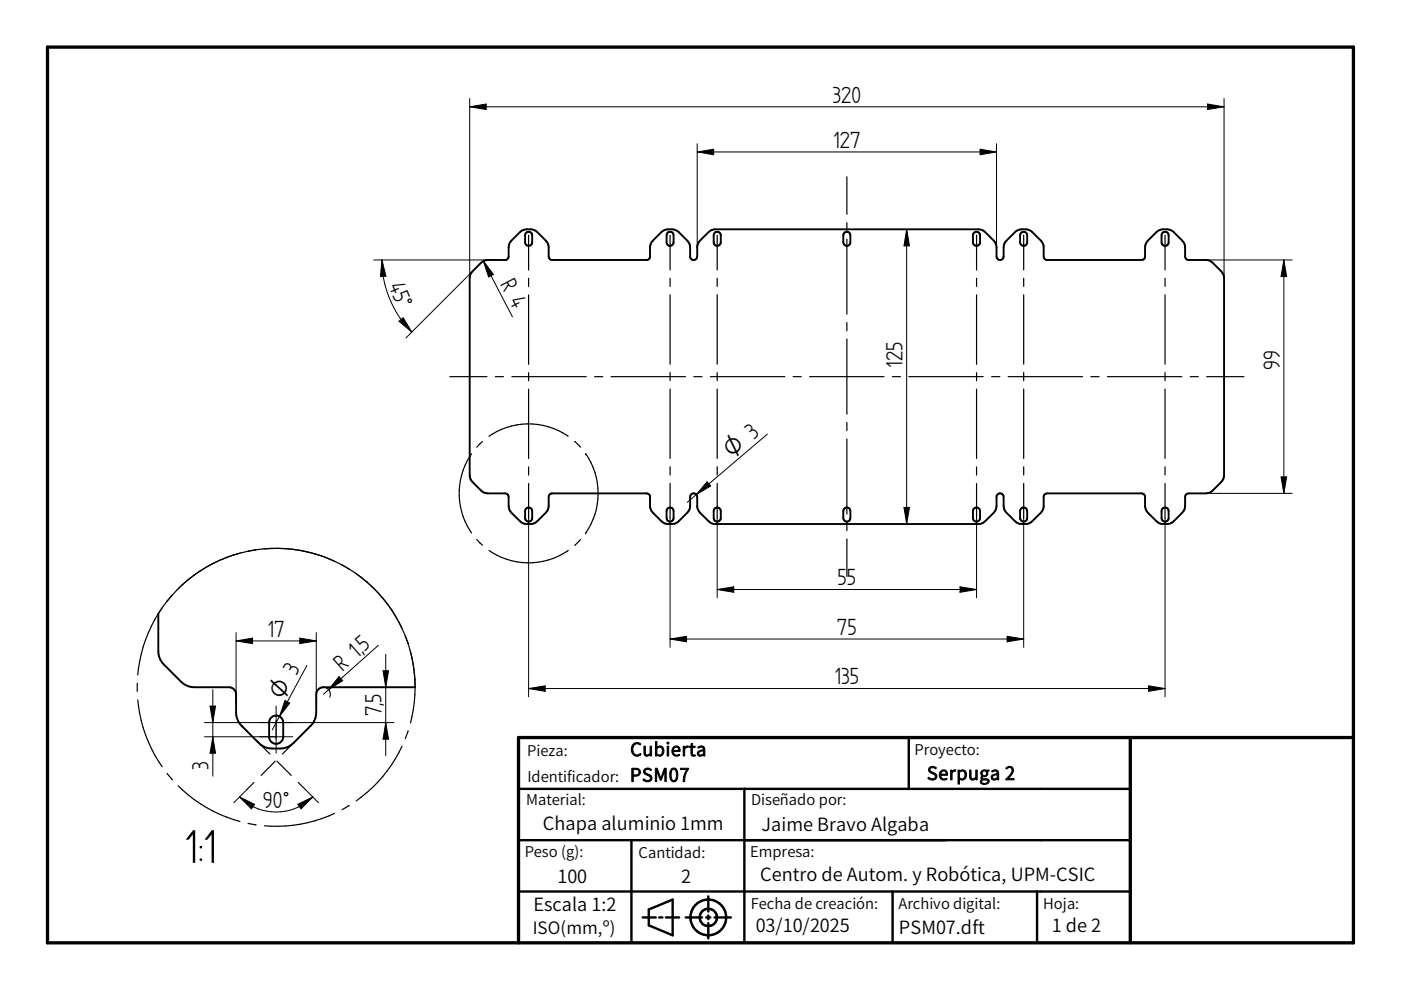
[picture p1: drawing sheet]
<svg xmlns="http://www.w3.org/2000/svg" width="297mm" height="210mm" viewBox="0 0 297 210" stroke-linecap="round" stroke-linejoin="round" font-family="sans-serif">
<path d="M10.1 10h276.9v189.9h-276.9zM239.6 156.4v43.5M287 156.4h-177.1v43.5" fill="none" stroke="#000" stroke-width=".7"/>
<g fill="none" stroke="#000" stroke-width=".51">
<path d="M192.7 156.4v10.9M109.9 167.3h129.7M109.9 178.1h129.7M133.9 178.1v21.8M157.8 167.3v32.6M109.9 189h129.7M136.3 194.5h2.7M137.6 192.8l5-2.1v7.6l-5-2.1zM139.8 194.5h.7M141.2 194.5h2.8M145.4 194.5h3.4M149.7 194.5h.9"/>
<path d="M150.2 190.1v3.2M150.2 194.1v.8M150.2 195.7v3.3M151.5 194.5h3.5M189.2 189v10.9M219.9 189v10.9"/>
<circle cx="150.2" cy="194.5" r="3.8"/>
<circle cx="150.2" cy="194.5" r="1.84"/>
</g>
<g fill="none" stroke="#000" stroke-width=".4">
<path d="M102 55.7l1-.5 4.1-.1 .4-.1 .3-.6 .2-2.7 .4-.7 1.9-1.8a3 3 0 0 1 3.6 0l1.8 1.8 .5 .7 .2 2.9 .2 .4 .5 .1h20.2l.5-.5v-2.1l.2-.8 .4-.7 1.8-1.8a3 3 0 0 1 3.7 0l1.8 1.8 .5 .7 .1 2.7a.75 .75 0 0 0 .8 .7 .75 .75 0 0 0 .7-.7v-2.3l.4-.7 2.3-2.4 1.1-.4h55.9l1.1 .4 2.3 2.4 .3 .7 .1 2.3a.75 .75 0 0 0 .7 .7 .75 .75 0 0 0 .8-.7v-1.9l.1-.8 .5-.7 1.8-1.8a3 3 0 0 1 3.7 0l2.1 2.2 .3 .7v2.5l.3 .4 .4 .1h20.2l.5-.5 .2-2.9 .4-.7 1.9-1.8a3 3 0 0 1 3.7 0l1.8 1.8 .4 .7 .2 2.7 .3 .6 4.9 .3 .6 .4 1.8 1.8 .6 1.1v42.2l-.1 .7-.5 .7-1.8 1.8-.6 .5-.8 .1h-3.7l-.6 .3-.3 3.1-.4 .7-1.8 1.8a3 3 0 0 1-3.7 0l-1.8-1.8-.5-.7-.2-2.9-.2-.3-.5-.2h-20.2l-.5 .5v2.6l-.3 .7-2.1 2.1a3 3 0 0 1-3.7 0l-1.8-1.8-.5-.7-.1-.7v-2a.75 .75 0 0 0-.8-.7 .75 .75 0 0 0-.7 .7l-.2 2.7-.4 .7-1.8 1.8a1.87 1.87 0 0 1-1.4 .6h-55.9a1.87 1.87 0 0 1-1.4-.6l-1.8-1.8-.4-.7-.2-2.7a.75 .75 0 0 0-.7-.7 .75 .75 0 0 0-.8 .7l-.1 2.7-.5 .7-1.8 1.8a3 3 0 0 1-3.7 0l-2-2.1-.4-1.1v-2.2l-.3-.3-.4-.2h-20.2l-.5 .5-.2 2.9-.5 .7-1.8 1.8a3 3 0 0 1-3.6 0l-1.9-1.8-.4-.7-.3-3.1-.6-.3h-3.7l-.7-.1-.7-.5-1.8-1.8-.6-1v-42.3l.3-1.1zM111.5 49.4a.76 .76 0 0 1 .8-.2 .76 .76 0 0 1 .5 .7v1.5a.75 .75 0 0 1-.7 .7 .75 .75 0 0 1-.8-.7v-1.5zM141.5 49.4a.74 .74 0 0 1 .8-.2 .74 .74 0 0 1 .5 .7v1.5a.74 .74 0 0 1-.7 .7 .74 .74 0 0 1-.8-.7v-1.5zM151.5 49.4a.76 .76 0 0 1 .8-.2 .76 .76 0 0 1 .5 .7v1.5a.75 .75 0 0 1-.7 .7 .75 .75 0 0 1-.8-.7v-1.5zM179 49.4a.74 .74 0 0 1 .8-.2 .74 .74 0 0 1 .5 .7v1.5a.75 .75 0 0 1-.8 .7 .75 .75 0 0 1-.7-.7v-1.5zM206.5 49.4a.76 .76 0 0 1 .8-.2 .76 .76 0 0 1 .5 .7v1.5a.75 .75 0 0 1-.8 .7 .75 .75 0 0 1-.7-.7v-1.5zM216.5 49.4a.74 .74 0 0 1 .8-.2 .74 .74 0 0 1 .5 .7v1.5a.75 .75 0 0 1-.8 .7 .75 .75 0 0 1-.7-.7v-1.5zM246.4 49.4a.76 .76 0 0 1 .9-.2 .76 .76 0 0 1 .5 .7v1.5a.75 .75 0 0 1-.8 .7 .75 .75 0 0 1-.7-.7v-1.5zM111.5 107.9a.76 .76 0 0 1 .8-.3 .76 .76 0 0 1 .5 .8v1.5a.75 .75 0 0 1-.7 .7 .75 .75 0 0 1-.8-.7v-1.5zM141.5 107.9a.74 .74 0 0 1 .8-.3 .74 .74 0 0 1 .5 .8v1.5a.74 .74 0 0 1-.7 .7 .74 .74 0 0 1-.8-.7v-1.5zM151.5 107.9a.76 .76 0 0 1 .8-.3 .76 .76 0 0 1 .5 .8v1.5a.75 .75 0 0 1-.7 .7 .75 .75 0 0 1-.8-.7v-1.5zM179 107.9a.74 .74 0 0 1 .8-.3 .74 .74 0 0 1 .5 .8v1.5a.75 .75 0 0 1-.8 .7 .75 .75 0 0 1-.7-.7v-1.5z"/>
<path d="M206.5 107.9a.76 .76 0 0 1 .8-.3 .76 .76 0 0 1 .5 .8v1.5a.75 .75 0 0 1-.8 .7 .75 .75 0 0 1-.7-.7v-1.5zM216.5 107.9a.74 .74 0 0 1 .8-.3 .74 .74 0 0 1 .5 .8v1.5a.75 .75 0 0 1-.8 .7 .75 .75 0 0 1-.7-.7v-1.5zM246.4 107.9a.76 .76 0 0 1 .9-.3 .76 .76 0 0 1 .5 .8v1.5a.75 .75 0 0 1-.8 .7 .75 .75 0 0 1-.7-.7v-1.5zM33.6 130.1v8a3.9 3.9 0 0 0 1.1 2.8l3.7 3.6a3.9 3.9 0 0 0 2.8 1.2h7.4l.6 .2 .5 .4 .3 .6 .1 4.2a3.9 3.9 0 0 0 1.1 2.8l3.7 3.6a3.9 3.9 0 0 0 2.8 1.2 5.5 5.5 0 0 0 4-.8l4.2-4a4 4 0 0 0 1.2-2.8v-4.2l.5-.8 .6-.3 19.8-.1M57.4 152.2a1.5 1.5 0 0 1 1.7-.4 1.5 1.5 0 0 1 .9 1.4v3a1.49 1.49 0 0 1-1.4 1.5 1.49 1.49 0 0 1-1.5-1.5v-3z"/>
</g>
<g fill="none" stroke="#000" stroke-width=".25">
<path d="M179.6 37.5v7.9M112.1 49.9v7.4M112.1 59v1.7M142.1 49.9v7.3M142.1 59v1.7M152.1 49.9v7.3M152.1 59v1.7M179.6 47.2v1.7M179.6 50.7v15.9M207 49.9v7.4M207 59v1.7M217 49.9v7.3"/>
<path d="M217 59v1.7M247 49.9v7.3M247 59v1.7M95.4 79.9h7.8M105 79.9h1.7M108.5 79.9h15.8M112.1 62.5v14.7M112.1 79v1.7M126.1 79.9h1.7M129.6 79.9h15.7M142.1 62.5v14.7M142.1 79v1.7"/>
<path d="M147.1 79.9h1.7M150.6 79.9h15.8M152.1 62.5v14.7M152.1 79v1.7M168.1 79.9h1.8M171.7 79.9h15.7M179.6 68.4v1.7M179.6 71.9v15.9M189.2 79.9h1.7M192.7 79.9h15.8M207 62.5v14.7M207 79v1.7"/>
<path d="M210.2 79.9h1.8M213.7 79.9h15.8M217 62.5v14.7M217 79v1.7M231.3 79.9h1.7M234.8 79.9h15.8M247 62.5v14.7M247 79v1.7M252.3 79.9h1.8M255.8 79.9h7.9M100 96.2a14.7 14.7 0 0 0 0 16.8M102.3 93.6l-1.2 1.2"/>
<path d="M112.1 82.5v14.7M112.1 99v1.7M120.5 92.5a14.7 14.7 0 0 0-16.8 0M121.9 93.6l1.2 1.2M124.2 96.2h.1M124.2 96.2a14.8 14.8 0 0 1 0 16.8M142.1 82.5v14.7M142.1 99v1.7M152.1 82.5v14.7M152.1 99v1.7M179.6 89.6v1.7M179.6 93.1v15.9"/>
<path d="M207 82.5v14.7M207 99v1.7M217 82.5v14.7M217 99v1.7M247 82.5v14.7M247 99v1.7M45.2 119.4l-1.5 .9M48.1 118.2l-3 1.3M50.9 117.3l-4.4 1.5M54.3 116.6l-1.7 .3M57.3 116.3l4.8 .2M57.4 116.3a28.3 28.3 0 0 0-7.9 1.4"/>
<path d="M58.9 116.3a29.9 29.9 0 0 1 9.4 1.6M63.6 116.7a30.1 30.1 0 0 1 7.3 2.3M69.7 118.4l2.8 1.4M72.5 119.8l1.5 .8M72.5 119.8l4 2.6M101.1 114.4l1.2 1.2M112.1 102.5v7.4M120.5 116.7a14.7 14.7 0 0 1-16.8 0M123.1 114.4l-1.2 1.2M124.2 113h.1M142.1 102.5v7.4M152.1 102.5v7.4"/>
<path d="M179.6 110.8v1.7M179.6 114.3v7.9M207 102.5v7.4M217 102.5v7.4M247 102.5v7.4M33.7 130a29.2 29.2 0 0 0-4.5 13.1M35.5 127.4l-.1 .1M36.5 126.1l-2.9 4M42.5 121a27.6 27.6 0 0 0-4.7 3.9M43.8 120.2a28.9 28.9 0 0 0-7.4 6.1M75.5 121.6l1.1 .8M76.5 122.4l1.3 1"/>
<path d="M77.8 123.4a29.3 29.3 0 0 1 7.4 9.8M77.8 123.4l3.3 3.4M83 129.3l1.6 2.7 1.4 2.9M85.9 134.8l.1 .1M86 134.9l.5 1.5M86.5 136.4l1.1 4.6M86.5 136.4v.1M87 138.2l.6 2.8M29.1 144.9v1.7M29.2 148.4a29.2 29.2 0 0 0 5.2 14.2M51.2 153.9l1.5 1.5M54.2 156.9l3 3"/>
<path d="M62.9 156.9l-3 3M65.9 153.9l-1.5 1.5M85.2 158.2a29.2 29.2 0 0 1-9.7 11.6M86.5 155l-.6 1.6M87.6 141a29.8 29.8 0 0 1-.6 12.3M35.4 164l1.2 1.3M37.8 166.6a29.3 29.3 0 0 0 13.1 7.6M52.6 174.6l1.7 .3M53.8 165.9l-1.5 1.5M58.4 161.4l-3 3M58.7 161.4l3 3M63.2 165.9l1.5 1.5"/>
<path d="M70.9 172.4a29.1 29.1 0 0 1-14.8 2.7M74 170.8l-1.5 .9"/>
</g>
<g fill="none" stroke="#000" stroke-width=".21">
<path d="M99.6 20.9v38M99.6 22.6l3.5-.5v1.1zM99.6 22.6h159.9M147.8 30.5v22M147.8 32.2l3.5-.6v1.2zM147.8 32.2h63.5M207.8 31.6l3.5 .6-3.5 .6zM211.3 30.5v22M256 22.1l3.5 .5-3.5 .6zM259.5 20.9v38M79.2 55.1h24.2M81 55.1a21.5 21.5 0 0 0 6.3 15.3"/>
<path d="M81 55.1l.8 3.5-1.1 .1zM100.2 57.5l-14.1 14.1M102.5 55.4l6.1 11.8M102.5 55.4l2.1 2.8-1 .5zM192.2 48.6v62.5M192.2 48.6l.6 3.5h-1.1zM255.7 55.1h18.3M272.2 55.1l.6 3.5h-1.2zM272.2 55.1v49.5M84.6 68.1l.9-.7 1.8 3zM162.7 92l-17 14.5M112.1 109.9v37.8"/>
<path d="M142.1 109.9v27.3M149.9 102.2l.8 .8-3.1 1.9zM152.1 109.9v16.8M191.7 107.6h1.1l-.6 3.5zM207 109.9v16.8M217 109.9v27.3M247 109.9v37.8M255.7 104.6h18.3M271.6 101.1h1.2l-.6 3.5zM50.1 134.1v15M50.1 135.9l3.4-.6v1.2zM50.1 135.9h17"/>
<path d="M63.6 135.3l3.5 .6-3.5 .6zM67.1 134.1v16.2M80.2 136.8l-11.6 10.4M81.8 138.7v21.5M142.1 135.5h74.9M142.1 135.5l3.5-.6v1.2zM152.1 125l3.5-.6v1.2zM152.1 125h54.9M203.5 124.4l3.5 .6-3.5 .6zM213.5 134.9l3.5 .6-3.5 .6zM43.4 156.2h18.7M43.4 153.2h40.1"/>
<path d="M44.5 149.7h1.2l-.6 3.5zM45.1 156.2l.6 3.5h-1.2zM45.1 146.2v18.3M58.5 149.7v10M60.4 148.5l1 .6-2.1 2.8zM65.1 141.1l-7.4 13.6M68.6 145.7a1.52 1.52 0 0 1 1.3 2.1M71.1 145.7h12.4M71.9 143.4l.8 .9-3 1.9zM81.2 142.2h1.2l-.6 3.5zM81.8 153.2l.6 3.5h-1.2zM112.1 146l3.5-.6v1.2z"/>
<path d="M112.1 146h134.9M243.5 145.4l3.5 .6-3.5 .6zM50.8 169l3.2 1.5-.7 1zM52.3 167.4l-2.7 2.8M63.1 170.5l3.2-1.5-2.5 2.5zM64.7 167.4l2.8 2.8M66.3 169a11 11 0 0 1-15.5 0"/>
</g>
<g fill="#000">
<path d="M99.6 22.6l3.5-.5v1.1zM147.8 32.2l3.5-.6v1.2zM207.8 31.6l3.5 .6-3.5 .6zM256 22.1l3.5 .5-3.5 .6zM81 55.1l.8 3.5-1.1 .1zM102.5 55.4l2.1 2.8-1 .5zM192.2 48.6l.6 3.5h-1.1zM272.2 55.1l.6 3.5h-1.2zM84.6 68.1l.9-.7 1.8 3zM149.9 102.2l.8 .8-3.1 1.9zM191.7 107.6h1.1l-.6 3.5zM271.6 101.1h1.2l-.6 3.5z"/>
<path d="M50.1 135.9l3.4-.6v1.2zM63.6 135.3l3.5 .6-3.5 .6zM142.1 135.5l3.5-.6v1.2zM152.1 125l3.5-.6v1.2zM203.5 124.4l3.5 .6-3.5 .6zM213.5 134.9l3.5 .6-3.5 .6zM44.5 149.7h1.2l-.6 3.5zM45.1 156.2l.6 3.5h-1.2zM60.4 148.5l1 .6-2.1 2.8zM71.9 143.4l.8 .9-3 1.9zM81.8 153.2l.6 3.5h-1.2zM81.2 142.2h1.2l-.6 3.5z"/>
<path d="M112.1 146l3.5-.6v1.2zM243.5 145.4l3.5 .6-3.5 .6zM50.8 169l3.2 1.5-.7 1zM63.1 170.5l3.2-1.5-2.5 2.5z"/>
</g>
<text font-size="11.2" x="39.1" y="182.9">1:1</text>
<g font-size="5.6">
<text x="176.5" y="21.8">320</text>
<text x="176.7" y="31.3">127</text>
<text x="82.4" y="60.5" transform="rotate(68 82.4 60.5)">45°</text>
<text x="106" y="60.2" transform="rotate(62 106 60.2)">R 4</text>
<text x="191.4" y="78" transform="rotate(-90 191.4 78)">125</text>
<text x="271.3" y="78.5" transform="rotate(-90 271.3 78.5)">99</text>
<text x="177.6" y="124.1">55</text>
<text x="56.7" y="135">17</text>
<text x="177.4" y="134.6">75</text>
<text x="72.6" y="142.4" transform="rotate(-42 72.6 142.4)">R 1,</text>
<text x="77.3" y="138.3" transform="rotate(-42 77.3 138.3)">5</text>
<text x="176.9" y="145.1">135</text>
<text x="80.9" y="151.9" transform="rotate(-90 80.9 151.9)">7,5</text>
<text x="44.2" y="163.3" transform="rotate(-90 44.2 163.3)">3</text>
<text x="55.7" y="171.3">90°</text>
</g>
<g font-size="5.4">
<text x="155.3" y="97.2" transform="rotate(-40 155.3 97.2)">O 3</text>
<text x="60" y="148.7" transform="rotate(-62 60 148.7)">O 3</text>
</g>
<g font-size="3.9">
<text x="133.6" y="160.3">Cubierta</text>
<text x="133.6" y="165.7">PSM07</text>
<text x="196.5" y="165.4">Serpuga 2</text>
<text x="115.1" y="176">Chapa aluminio 1mm</text>
<text x="161.4" y="176.1">Jaime Bravo Algaba</text>
<text x="118.2" y="187.2">100</text>
<text x="144.4" y="187.2">2</text>
<text x="161.2" y="186.8">Centro de Autom. y Robótica, UPM-CSIC</text>
<text x="113.1" y="193.3">Escala 1:2</text>
<text x="160.2" y="197.7">03/10/2025</text>
<text x="190.6" y="197.9">PSM07.dft</text>
<text x="223" y="197.6">1 de 2</text>
</g>
<text font-size="3.6" x="112.9" y="197.9">ISO(mm,º)</text>
<g font-size="3.1">
<text x="111.8" y="160.2">Pieza:</text>
<text x="193.9" y="160.1">Proyecto:</text>
<text x="111.8" y="165.7">Identificador:</text>
<text x="111.6" y="170.8">Material:</text>
<text x="159.3" y="170.8">Diseñado por:</text>
<text x="111.2" y="181.7">Peso (g):</text>
<text x="135.4" y="182">Cantidad:</text>
<text x="159" y="181.8">Empresa:</text>
<text x="159.2" y="192.7">Fecha de creación:</text>
<text x="190.5" y="192.7">Archivo digital:</text>
<text x="221.2" y="192.7">Hoja:</text>
</g>
</svg>
